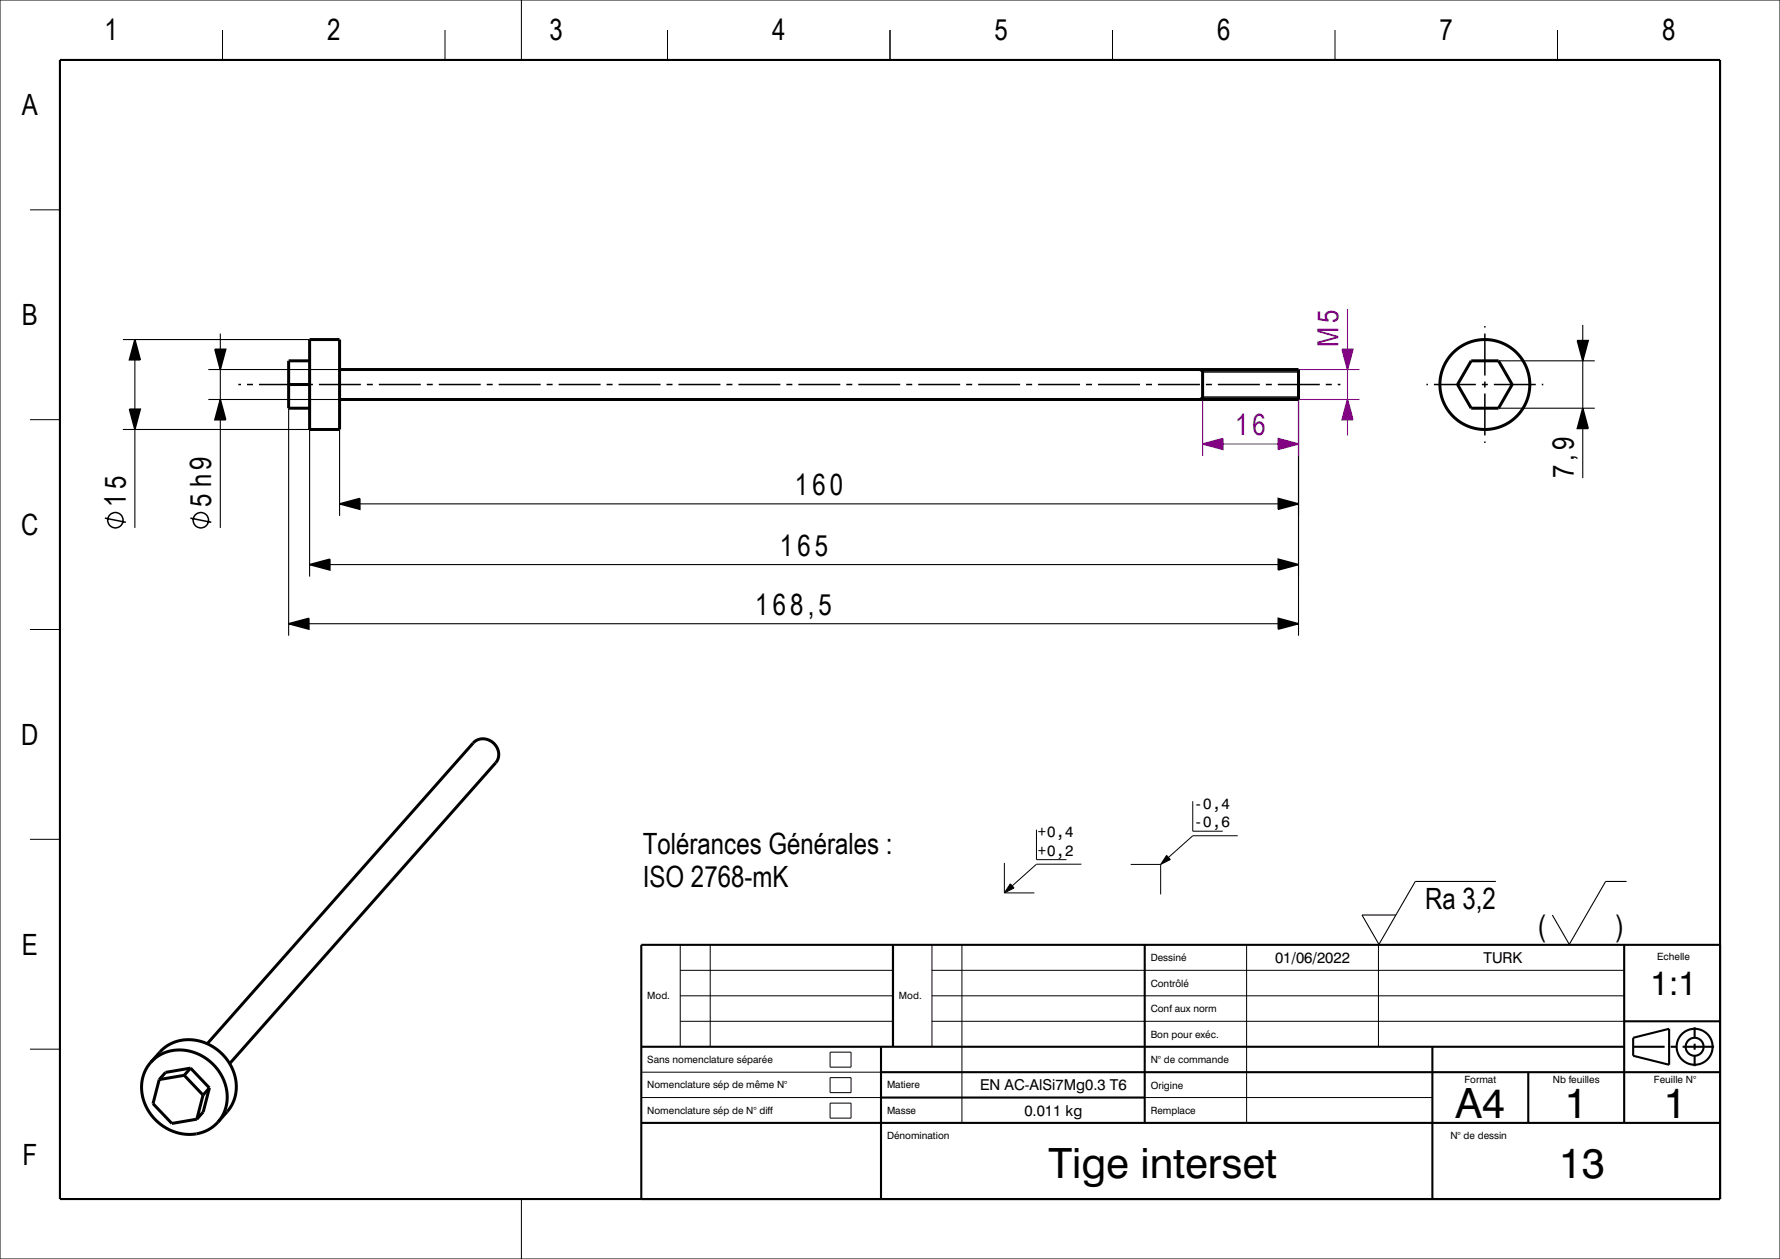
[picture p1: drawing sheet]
<svg xmlns="http://www.w3.org/2000/svg" width="297mm" height="210mm" viewBox="0 0 297 210" stroke-linecap="round" stroke-linejoin="round" font-family="sans-serif">
<g fill="#000">
<path d="M35.9 58.3h1.8l-.9 3.3z" fill-rule="evenodd"/>
<path d="M21.6 68.3h1.8l-.9 3.3z" fill-rule="evenodd"/>
<path d="M22.5 56.6l.9 3.4h-1.8z" fill-rule="evenodd"/>
<path d="M36.8 66.6l.9 3.4h-1.8z" fill-rule="evenodd"/>
<path d="M51.7 94.2l3.3-.9v1.8z" fill-rule="evenodd"/>
<path d="M56.7 84l3.3-.9v1.9z" fill-rule="evenodd"/>
<path d="M213.3 83.1l3.4 .9-3.4 1z" fill-rule="evenodd"/>
<path d="M213.3 93.3l3.4 .9-3.4 .9z" fill-rule="evenodd"/>
<path d="M48.2 104l3.3-.9v1.8z" fill-rule="evenodd"/>
<path d="M213.3 103.1l3.4 .9-3.4 .9z" fill-rule="evenodd"/>
<path d="M168.6 147.4l.6 .7-1.6 .8z" fill-rule="evenodd"/>
<path d="M194.7 142.7l.6 .7-1.6 .8z" fill-rule="evenodd"/>
</g>
<g fill="none" stroke="#000" stroke-width=".18">
<path d="M20.5 56.6h31.2M36.8 55.6v2.7M20.5 71.6h31.2v24.6M22.5 60v8.3M22.5 71.6v16.5M34.8 66.6h21.9M34.8 61.6h21.9M36.8 61.6v5M36.8 70v18.1M48.2 68.1v37.9M56.7 71.6v14.4M216.7 66.6v39.4"/>
<path d="M250 68.1h16.1M250 60.2h16.1M55 94.2h158.3M60 84h153.3M51.5 104h161.8"/>
</g>
<path d="M200.7 66.6v9.5M216.7 61.6h10.1M226.8 66.6h-10.1v9.5" fill="none" stroke="#800080" stroke-width=".18"/>
<g fill="none" stroke="#000" stroke-width=".5">
<path d="M51.7 56.6h5v15h-5zM48.2 64.1h3.5M51.7 60.2h-3.5v7.9h3.5M56.7 61.6h160v5h-160M200.7 61.6v5M245.5 60.2h4.5l2.3 3.9-2.3 4h-4.5l-2.3-4zM25.1 177.2a7.2 7.2 0 0 1 10.5 .3 7.1 7.1 0 0 1 .8 9.6M25.1 177.2a7.2 7.2 0 0 0 1.8 10.4 7 7 0 0 0 9.5-.5M25.1 177.2l1.6-1.7a7.2 7.2 0 0 1 10.4 .3 7.1 7.1 0 0 1 .8 9.6l-1.5 1.7M30.7 179.4l-4.1 .7M30.7 179.4l3.2 3.3M31.8 178.2l-1.1 1.2"/>
<path d="M31.8 178.2l-4.2 .7-1 1.2M31.8 178.2l3.1 3.3M34.6 174.1l44.4-50.2a2.52 2.52 0 0 1 3.3 0 2.52 2.52 0 0 1 .4 3.3l-44.4 50.2M26.6 180.1l-1.1 4 3.2 3.3 4.1-.7M33.9 182.7l-1.1 4M34.9 181.5l-1 1.2M34.9 181.5l-1 4-1.1 1.2"/>
<circle cx="247.8" cy="64.1" r="7.5"/>
</g>
<g fill="none" stroke="#000" stroke-width=".25">
<path d="M22.5 56.6l.9 3.4h-1.8zM35.9 58.3h1.8l-.9 3.3zM247.8 54.4v.2M247.8 55.6v7M21.6 68.3h1.8l-.9 3.3zM36.8 66.6l.9 3.4h-1.8zM39.8 64.1h.4M41.2 64.1h1M43.2 64.1h7M51.2 64.1h1M53.2 64.1h7M61.2 64.1h1"/>
<path d="M63.2 64.1h7M71.2 64.1h1M73.2 64.1h7M81.2 64.1h1M83.2 64.1h7M91.2 64.1h1M93.2 64.1h7M101.2 64.1h1M103.2 64.1h7M111.2 64.1h1M113.2 64.1h7M121.2 64.1h1"/>
<path d="M123.2 64.1h7M131.2 64.1h1M133.2 64.1h7M141.2 64.1h1M143.2 64.1h7M151.2 64.1h1M153.2 64.1h7M161.2 64.1h1M163.2 64.1h7M171.2 64.1h1M173.2 64.1h7M181.2 64.1h1"/>
<path d="M183.2 64.1h7M191.2 64.1h1M193.2 64.1h7M200 61.6l.7 .4h16M201.2 64.1h1M203.2 64.1h7M211.2 64.1h1M213.2 64.1h7M216.7 66.2h-16l-.7 .4M221.2 64.1h1M223.2 64.1h.5M238 64.1h.3"/>
<path d="M239.3 64.1h7M247.3 64.1h1M247.8 63.6v1M247.8 65.6v7M247.8 73.6v.3M249.3 64.1h7M257.3 64.1h.2M17.5 86.4l3.5 .7M31.8 86.4l3.5 .7M51.7 94.2l3.3-.9v1.8zM56.7 84l3.3-.9v1.9zM213.3 83.1l3.4 .9-3.4 1z"/>
<path d="M213.3 93.3l3.4 .9-3.4 .9zM48.2 104l3.3-.9v1.8zM213.3 103.1l3.4 .9-3.4 .9z"/>
<circle cx="19.3" cy="86.8" r="1.28"/>
<circle cx="33.5" cy="86.8" r="1.28"/>
</g>
<g fill="none" stroke="#000" stroke-width=".17">
<path d="M0 0h297v210h-297zM37.1 5v5M74.2 5v5M87 0v10M111.4 5v5M148.5 5v5M185.6 5v5M222.8 5v5M259.9 5v5M5 35h5M5 70h5M5 105h5"/>
<path d="M5 140h5M172.9 138.4v5h5M199 133.6v5h5M206.5 139.4h-7.5l-4 3.6M113.5 157.6v17M118.5 157.6v17M155.5 157.6v17M160.5 157.6v29.7M167.6 143.9v5M167.6 148.9h5M168.6 147.4l.6 .7-1.6 .8zM180.4 144.1h-7.5l-4 3.7"/>
<path d="M188.7 144.2h5M193.7 144.2v5M194.7 142.7l.6 .7-1.6 .8zM208 157.6v29.7M230 157.6v17M5 175h5M107 178.8h40M113.5 170.4h35.5M113.5 166.1h35.5M113.5 161.9h35.5M138.5 175.5h3.5v2.5h-3.5zM138.5 179.8h3.5v2.5h-3.5z"/>
<path d="M155.5 170.4h115.5M155.5 166.1h115.5M155.5 161.9h115.5M107 183.1h132M138.5 184h3.5v2.5h-3.5zM87 200v10"/>
</g>
<g fill="none" stroke="#000" stroke-width=".35">
<path d="M10 10h277v190h-277zM149 157.6v17M191 157.6v29.7M271 157.6v29.7M287 157.6h-180v42.4M107 174.6h164M147 174.6v25.4M147 178.8h140M239 174.6v25.4M255 178.8v8.5M271 170.4h16M272.5 174.6h5.2"/>
<path d="M272.5 173.1l6-1.5v6l-6-1.5zM278.8 174.6h.9M280.8 174.6h5.2M282.8 171.4v1.7M282.8 174.1v1M282.8 176.1v1.7M107 187.3h180M147 183.1h44"/>
<circle cx="282.8" cy="174.6" r="1.5"/>
<circle cx="282.8" cy="174.6" r="3"/>
</g>
<g fill="#800080">
<path d="M223.9 58.3h1.8l-.9 3.3z" fill-rule="evenodd"/>
<path d="M224.8 66.6l.9 3.4h-1.8z" fill-rule="evenodd"/>
</g>
<path d="M224.8 51.6v6.7M224.8 61.6v5M224.8 70v2.6" fill="none" stroke="#800080" stroke-width=".18"/>
<path d="M223.9 58.3h1.8l-.9 3.3zM224.8 66.6l.9 3.4h-1.8z" fill="none" stroke="#800080" stroke-width=".25"/>
<g fill="#800080">
<path d="M213.3 73.1l3.4 1-3.4 .9z" fill-rule="evenodd"/>
<path d="M200.7 74.1l3.3-1v1.9z" fill-rule="evenodd"/>
</g>
<path d="M204 74.1h9.3" fill="none" stroke="#800080" stroke-width=".18"/>
<path d="M200.7 74.1l3.3-1v1.9zM213.3 73.1l3.4 1-3.4 .9z" fill="none" stroke="#800080" stroke-width=".25"/>
<path d="M264.1 54.2v2.6M264.1 60.2v7.9M264.1 71.5v8.2M249.6 147h-13.5l-6 10.5-2.8-4.9h5.6M271.4 147h-3.5l-6.1 10.5-2.8-4.9" fill="none" stroke="#000" stroke-width=".18"/>
<g fill="#000">
<path d="M263.2 56.8h1.8l-.9 3.4z" fill-rule="evenodd"/>
<path d="M264.1 68.1l.9 3.4h-1.8z" fill-rule="evenodd"/>
</g>
<path d="M263.2 56.8h1.8l-.9 3.4zM264.1 68.1l.9 3.4h-1.8z" fill="none" stroke="#000" stroke-width=".25"/>
<g font-size="7">
<text x="242.9" y="186.5">A4</text>
<text x="261.1" y="186.5">1</text>
<text x="277.6" y="186.5">1</text>
<text x="174.9" y="196.5">Tige interset</text>
<text x="260.2" y="196.5">13</text>
</g>
<text font-size="5.6" x="275.4" y="166">1:1</text>
<g font-size="4.9">
<text x="17.4" y="6.7">1</text>
<text x="54.6" y="6.7">2</text>
<text x="91.7" y="6.7">3</text>
<text x="128.8" y="6.7">4</text>
<text x="165.9" y="6.7">5</text>
<text x="203.1" y="6.7">6</text>
<text x="240.2" y="6.7">7</text>
<text x="277.3" y="6.7">8</text>
<text x="3.7" y="19.2">A</text>
<text x="3.7" y="54.2">B</text>
<text x="132.6" y="82.5">160</text>
<text x="262.6" y="79.7" transform="rotate(-90 262.6 79.7)">7,9</text>
<text x="3.6" y="89.2">C</text>
<text x="21" y="84.5" transform="rotate(-90 21 84.5)">15</text>
<text x="35.3" y="84.5" transform="rotate(-90 35.3 84.5)">5 h9</text>
<text x="130.1" y="92.7">165</text>
<text x="126" y="102.5">168,5</text>
<text x="3.6" y="124.2">D</text>
<text x="107.3" y="142.4">Tolérances Générales :</text>
<text x="107.3" y="147.9">ISO 2768-mK</text>
<text x="237.8" y="151.6">Ra 3,2</text>
<text x="3.7" y="159.2">E</text>
<text x="256.7" y="156.1">(</text>
<text x="269.5" y="156.1">)</text>
<text x="3.8" y="194.2">F</text>
</g>
<g font-size="4.9" fill="#800080">
<text x="223.3" y="57.9" transform="rotate(-90 223.3 57.9)">M5</text>
<text x="206.1" y="72.6">16</text>
</g>
<g font-size="2.5">
<text x="199.2" y="134.9">-0,4</text>
<text x="199.2" y="138">-0,6</text>
<text x="173.1" y="139.7">+0,4</text>
<text x="173.1" y="142.7">+0,2</text>
<text x="212.7" y="160.6">01/06/2022</text>
<text x="247.5" y="160.6">TURK</text>
<text x="163.5" y="181.9">EN AC-AlSi7Mg0.3 T6</text>
<text x="170.9" y="186.1">0.011 kg</text>
</g>
<g font-size="1.7">
<text x="192" y="160.3">Dessiné</text>
<text x="276.5" y="160.2">Echelle</text>
<text x="108" y="166.7">Mod.</text>
<text x="150" y="166.7">Mod.</text>
<text x="192" y="164.6">Contrôlé</text>
<text x="192" y="173.1">Bon pour exéc.</text>
<text x="192" y="168.8">Conf aux norm</text>
<text x="108" y="177.3">Sans nomenclature séparée</text>
<text x="192" y="177.3">N° de commande</text>
<text x="108" y="181.6">Nomenclature sép de même N°</text>
<text x="108" y="185.8">Nomenclature sép de N° diff</text>
<text x="148" y="185.8">Masse</text>
<text x="148" y="181.6">Matiere</text>
<text x="192" y="185.8">Remplace</text>
<text x="192" y="181.6">Origine</text>
<text x="244.3" y="180.6">Format</text>
<text x="259.1" y="180.6">Nb feuilles</text>
<text x="276" y="180.6">Feuille N°</text>
<text x="148" y="189.9">Dénomination</text>
<text x="242" y="189.9">N° de dessin</text>
</g>
</svg>
